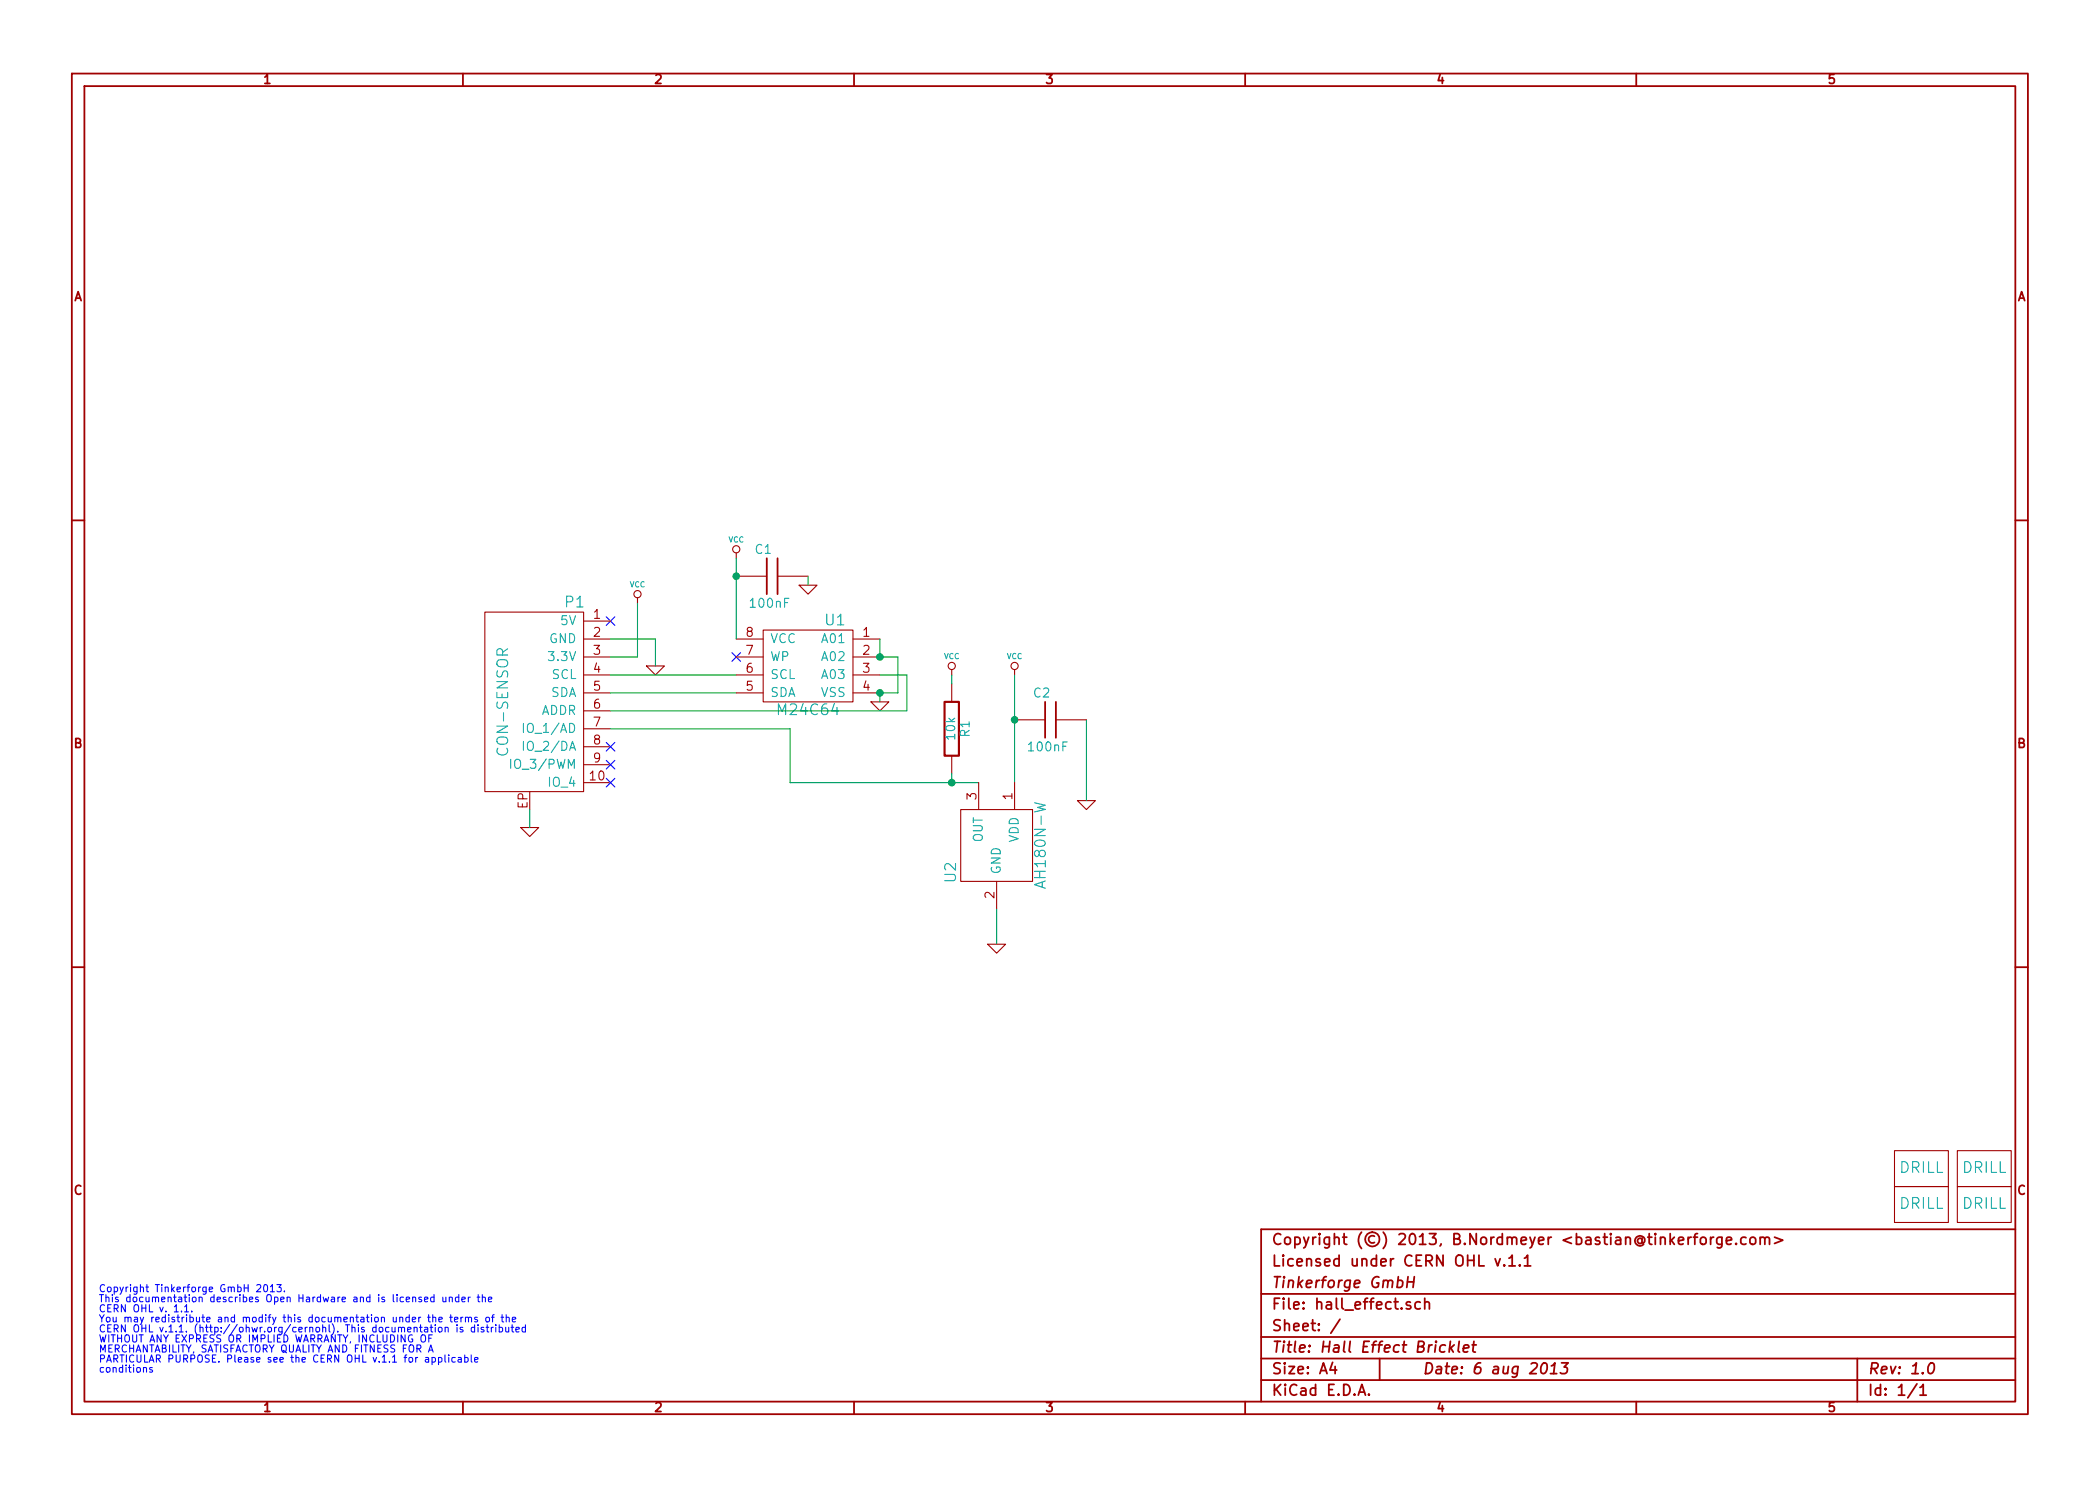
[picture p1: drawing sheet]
<svg xmlns="http://www.w3.org/2000/svg" width="297mm" height="210mm" viewBox="0 0 297 210" stroke-linecap="round" stroke-linejoin="round" font-family="sans-serif">
<g fill="none" stroke="#a00000" stroke-width=".25">
<path d="M10.2 10.4h276.6v189.7h-276.6zM11.9 12.2h273.2v186.1h-273.2zM65.5 10.4v1.8M120.8 10.4v1.8M176.1 10.4v1.8M231.4 10.4v1.8M10.2 73.6h1.7M108.5 79v5.1M110 79v5.1M285.1 73.6h1.7M147.8 99.3v5.1M149.4 99.3v5.1"/>
<path d="M10.2 136.8h1.7M285.1 136.8h1.7M211.5 178.1l.3 1 .4-1M212.8 179h.1l-.1 .1-.1-.1h.1v.1M213.4 178l.5-.4v1.5M213.4 179.1h.9M215 179v.1l-.1-.1h.1v.1M215.6 178l.5-.4v1.5M215.6 179.1h.9M239.2 175.1h-.3l-.1 .3M239.5 175.1h.6M240.1 174.5l-.3 .1-.1 .2v1.3"/>
<path d="M240.6 175.2a.42 .42 0 0 1 .4-.2 .42 .42 0 0 1 .3 .4v.4a.43 .43 0 0 1-.4 .3 .43 .43 0 0 1-.4-.3zM242 175.1v1M242.4 175.1h-.3l-.1 .3M243.6 175.1v1.2a.43 .43 0 0 1-.7 .2M243.6 175.1a.48 .48 0 0 0-.7 .1l-.1 .6a.48 .48 0 0 0 .8 .2M244.2 175.6l.7-.2v-.3h-.5l-.2 .2 .1 .7 .1 .1 .5-.1M245.6 175.9v.1v.1l-.1-.1 .1-.1v.2M247 175.1a.48 .48 0 0 0-.7 .1l-.1 .6a.48 .48 0 0 0 .8 .2M247.6 175.2a.42 .42 0 0 1 .4-.2 .42 .42 0 0 1 .3 .4v.4a.43 .43 0 0 1-.4 .3 .43 .43 0 0 1-.4-.3zM249 175.2a.38 .38 0 0 1 .6 .1v.8M249 175.1v1M249.6 175.3a.35 .35 0 0 1 .4-.3 .35 .35 0 0 1 .3 .3v.8"/>
<path d="M251 175.1l1.2 .4-1.2 .4M285.1 173.9h-106.7v24.4M65.5 198.3v1.8M120.8 198.3v1.8M176.1 198.3v1.8M178.4 183.1h106.7M178.4 189.2h106.7M178.4 195.3h106.7M178.4 192.2h106.7M188.5 192.8l-.4 1h1M188.8 193.3v1.1M189.5 186.7l-1.3 1.9"/>
<path d="M192.1 197.4l.5-1.5 .5 1.5M192.3 197h.7M193.6 197.3h.1l-.1 .1-.1-.1h.1v.1M195.1 192.2v3.1M197.7 181.2l.2-.1 .4 .1 .1 .3v.4a.52 .52 0 0 1-.8 .2M199.1 181.4h.9M199.2 180.6l-.2 1.6M199.5 184.3l-.4-.1-.2 .2 .1 .2 .5 .2 .1 .1-.1 .2-.1 .1-.5-.1M200.1 180.6l-.2 1.6M200.9 184.3a.48 .48 0 0 0-.7 0v.6a.48 .48 0 0 0 .7 .2M201.5 184.3a.38 .38 0 0 1 .7 .1v.8M201.5 183.7v1.5"/>
<path d="M204.4 190.4a.51 .51 0 0 0-.7 .2v.6a.53 .53 0 0 0 .6 0M205.2 189.8l-.2 1.5M205.2 190.7l.4 .6M205.7 190.3l-.7 .6M206.4 189.8l-.2 1.3 .3 .2M207 190.8l.7-.1v-.3l-.1-.1-.5 .1-.1 .7 .2 .2 .4-.1M208.2 190.3h.6M208.5 189.8l-.2 1.3 .1 .1 .3 .1M218.2 193a.35 .35 0 0 1 .4-.2 .35 .35 0 0 1 .2 .3 .87 .87 0 0 1-.6 1.3l-.1-.1a1.14 1.14 0 0 1 .1-1.3zM219.3 194.4h.9M219.4 193.3l.5-.5-.1 1.6M220.9 192.8h.9l-.6 .6a.38 .38 0 0 1 .5 .3v.4l-.4 .3h-.4l-.2-.2"/>
<path d="M231.4 198.3v1.8M262.7 192.2v6.1M271.1 195.8l-1.3 2M271.6 196.3l.4-.4v1.5M271.6 197.4h.9M272.9 193a.35 .35 0 0 1 .4-.2 .35 .35 0 0 1 .3 .3 .87 .87 0 0 1-.6 1.3l-.2-.1a1.14 1.14 0 0 1 .1-1.3z"/>
</g>
<path d="M85.8 87.3l1.2 1.2M87 87.3l-1.2 1.2M103.5 92.3l1.2 1.3M104.7 92.3l-1.2 1.3M85.8 105l1.2 1.3M85.8 107.6l1.2 1.2M85.8 110.1l1.2 1.2M87 110.1l-1.2 1.2M87 105l-1.2 1.3M87 107.6l-1.2 1.2" fill="none" stroke="#0000c0" stroke-width=".15"/>
<g fill="none" stroke="#a00000" stroke-width=".15">
<path d="M104.1 78.2v.8M68.6 86.6h13.9v25.4h-13.9zM82.5 90.4h3.9M82.5 93h3.9M82.5 95.5h3.9M82.5 98h3.9M82.5 87.9h3.9M90.2 84.6v.7M91.4 94.2h2.6l-1.3 1.3zM104.1 81.5h4.4M104.1 90.4h3.8M104.1 93h3.8"/>
<path d="M104.1 95.5h3.8M104.1 98h3.8M107.9 89.1h12.7v10.2h-12.7zM110 81.5h4.3M113 82.8h2.6l-1.3 1.3zM120.6 90.4h3.9M120.6 93h3.9M120.6 95.5h3.9M120.6 98h3.9M123.2 99.3h2.5l-1.2 1.3zM134.6 94.7v.8M134.6 96.8v2.5"/>
<path d="M143.5 94.7v.8M73.7 117.1h2.5l-1.3 1.3zM82.5 100.6h3.9M82.5 103.1h3.9M82.5 105.7h3.9M82.5 108.2h3.9M82.5 110.7h3.9M134.6 106.9v2.6M135.9 114.5h10.1v10.2h-10.1zM138.4 110.7v3.8M143.5 101.8h4.3M143.5 110.7v3.8"/>
<path d="M149.4 101.8h4.3M152.4 113.3h2.5l-1.2 1.2zM139.7 133.6h2.5l-1.2 1.3zM141 124.7v3.8M268 162.8h7.6v5.1h-7.6zM268 167.9h7.6v5.1h-7.6zM276.9 167.9h7.6v5.1h-7.6zM276.9 162.8h7.6v5.1h-7.6z"/>
<circle cx="104.1" cy="77.7" r=".51"/>
<circle cx="90.2" cy="84.1" r=".51"/>
<circle cx="134.6" cy="94.2" r=".51"/>
<circle cx="143.5" cy="94.2" r=".51"/>
</g>
<g fill="none" stroke="#00f" stroke-width=".15">
<path d="M21.5 193.5h-.2l-.1 .1 .1 .2 .2 .1v.2h-.3M26.1 184.9l.3-.3v1M27.1 185.5v.1M36.3 181.9l.4-.1 .2 .1v.2l-.6 .7h.6M37.4 181.9l.2-.1a.59 .59 0 0 1-.1 1l-.1-.1-.1-.3zM38.3 182.1l.2-.3v1M39.2 181.8h.6l-.4 .3 .4 .1v.5l-.2 .1-.4-.1M40.2 182.7v.1M59.7 188.9h.3l.1 .1a.68 .68 0 0 1-.1 .9l-.3-.1a.78 .78 0 0 1 0-.9zM60 183.9l.5-.1v-.2l-.3-.1-.2 .2 .1 .4h.4M60.6 191.3l.3-1 .4 1M60.7 191h.5"/>
<path d="M61.1 192.7h.3l.2-.1-.1-.5h-.4v1M61.1 188.9h-.4v1M61.2 186.5l.4-.1v.6M61.2 186v1M61.4 183.6h-.4l-.1 .1 .1 .4h.4M61.4 183.2v1M62 192.7h.3l.2-.1-.1-.5h-.4v1M62.1 186.7l.5-.1-.1-.2h-.3l-.1 .1v.5h.4M62.1 187.8h.3l.1 .2v.3l-.2 .2-.2-.1-.1-.1zM62.6 183.5l.1 .6 .2 .1 .2-.1M62.9 191.7v.9l.2 .1M63 187.9l.3-.1 .1 .7"/>
<path d="M63 187.8v.7M63.1 183.5v.7M63.5 191.7v.1M63.5 192.1v.6M63.6 183.6h.3l.1 .6M63.6 183.5v.7M63.6 186.4h.4M63.8 186v.9l.2 .1M64.3 186.7l.5-.1-.1-.2h-.3l-.1 .1v.5h.4M64.4 192.1h-.4l-.1 .1 .1 .5h.4M64.6 187.4v.1M64.6 187.8v.7"/>
<path d="M64.8 192.1h.4l.1 .6M64.9 183.6h-.4l-.1 .1 .1 .4h.4M64.9 183.2v1M65.2 186.4v.6M65.3 192.3h-.4l-.1 .2 .1 .2h.4M65.3 183.9l.5-.1v-.2l-.3-.1-.2 .2 .1 .4h.4M65.5 187.8h-.3l-.1 .1 .1 .2 .3 .1v.2h-.4M65.5 186.4h-.2l-.1 .2M65.7 192.1h.4l.1 .1-.1 .5h-.4M65.7 191.7v1M65.8 186.5l.4-.1 .1 .6M65.8 186.4v.6"/>
<path d="M66.2 183.5v.7M66.3 186.5l.1-.1h.2l.1 .6M66.5 183.5l-.2 .1-.1 .1M66.6 191.7v.9l.2 .1M67.1 187.8h-.4l-.1 .2 .1 .4h.4M67.1 192.4l.5-.1v-.2h-.3l-.2 .1 .1 .5h.4M67.1 187.4v1.1M67.5 183.5h.4M67.5 186.4h-.2l-.2 .1 .2 .2 .2 .1v.2h-.4M67.6 187.4v.1M67.6 187.8v.7M67.6 183.2v.8l.3 .2"/>
<path d="M68.2 183.6h.4l.1 .6M68.2 183.2v1M68.4 187.8h-.2l-.2 .1 .2 .2 .2 .1v.2h-.4M68.8 187.8h.3M68.8 186.4h.3l.1 .2v.3l-.2 .1h-.2l-.1-.1zM68.9 187.4v.9l.2 .2M69.1 183.9l.5-.1-.1-.2-.3-.1-.1 .2v.4h.4M69.5 187.8v.7M69.5 186.4h.4M69.8 187.8h-.2l-.1 .2M69.9 186l-.2 .2v.8M70.1 187.4v.1"/>
<path d="M70.1 187.8v.7M70.6 187.8h.4l.1 .2-.1 .4h-.4M70.6 187.4v1.1M70.9 186.4h.3M71 186v.9l.2 .1M71.5 187.8l.1 .6 .2 .1 .2-.1M71.6 186.5l.4-.1v.6M71.6 186v1M72 187.8v.7M72.3 187.8h.4M72.4 187.4v.9l.3 .2M72.5 186.7l.4-.1v-.2h-.3l-.1 .1v.5h.4"/>
<path d="M73 188.1l.5-.1-.1-.2h-.3l-.1 .1v.5h.4M74.3 187.8h-.4l-.1 .2 .1 .4h.4M74.3 187.4v1.1"/>
</g>
<path d="M72.2 107.4v1.3M74 102.4v1.2M74 104.9v1.3" fill="none" stroke="#00a0a0" stroke-width=".15"/>
<g fill="none" stroke="#00a000" stroke-width=".15">
<path d="M104.1 79v11.4M86.4 98h17.7M86.4 90.4h6.3v3.8M86.4 95.5h17.7M90.2 85.3v7.7h-3.8M114.3 81.5v1.3M124.5 90.4v2.6h2.5v5h-2.5v1.3M124.5 95.5h3.8v5.1h-41.9M134.6 95.5v1.3M143.5 95.5v15.2M74.9 114.5v2.6M86.4 103.1h25.4v7.6h26.6"/>
<path d="M134.6 109.5v1.2M153.7 101.8v11.5M141 128.5v5.1"/>
</g>
<g fill="#00a000" stroke="#00a000" stroke-width=".25">
<circle cx="124.5" cy="93" r=".41"/>
<circle cx="124.5" cy="98" r=".41"/>
<circle cx="104.1" cy="81.5" r=".41"/>
<circle cx="134.6" cy="110.7" r=".41"/>
<circle cx="143.5" cy="101.8" r=".41"/>
</g>
<path d="M133.6 99.3h2v7.6h-2z" fill="none" stroke="#a00000" stroke-width=".3"/>
<g font-size="2.1" fill="#00a0a0">
<text x="80" y="86">P1</text>
<text x="116.8" y="88.6">U1</text>
<text x="110.3" y="101.3">M24C64</text>
<text x="72" y="106.5" transform="rotate(-90 72 106.5)">CON-SENSOR</text>
<text x="135.3" y="124.8" transform="rotate(-90 135.3 124.8)">U2</text>
<text x="148" y="125" transform="rotate(-90 148 125)">AH180N-W</text>
<text x="268.7" y="166">DRILL</text>
<text x="277.5" y="166">DRILL</text>
<text x="268.7" y="171.1">DRILL</text>
<text x="277.5" y="171.1">DRILL</text>
</g>
<g font-size="2.1" fill="#a00000">
<text x="179.9" y="179.3">Licensed under CERN OHL v.1.1</text>
<text x="179.9" y="176.2">Copyright (©) 2013, B.Nordmeyer &lt;bastian@tinkerforge.com&gt;</text>
<text x="179.9" y="185.4">File: hall_effect.sch</text>
<text x="179.9" y="182.3">Tinkerforge GmbH</text>
<text x="179.9" y="191.5">Title: Hall Effect Bricklet</text>
<text x="179.9" y="188.4">Sheet: /</text>
<text x="179.9" y="197.6">KiCad E.D.A.</text>
<text x="179.9" y="194.5">Size: A4</text>
<text x="201.2" y="194.5">Date: 6 aug 2013</text>
<text x="264.2" y="194.5">Rev: 1.0</text>
<text x="264.2" y="197.6">Id: 1/1</text>
</g>
<g font-size="1.8" fill="#a00000">
<text x="37.3" y="11.9">1</text>
<text x="92.7" y="11.9">2</text>
<text x="148" y="11.9">3</text>
<text x="203.3" y="11.9">4</text>
<text x="258.6" y="11.9">5</text>
<text x="10.4" y="42.7">A</text>
<text x="285.3" y="42.7">A</text>
<text x="84" y="87.6">1</text>
<text x="84" y="90.2">2</text>
<text x="84" y="92.7">3</text>
<text x="84" y="95.2">4</text>
<text x="105.6" y="95.2">6</text>
<text x="105.6" y="92.7">7</text>
<text x="105.6" y="90.2">8</text>
<text x="122.1" y="90.2">1</text>
<text x="122.1" y="92.7">2</text>
<text x="122.1" y="95.2">3</text>
<text x="84" y="97.8">5</text>
<text x="84" y="100.3">6</text>
<text x="105.6" y="97.8">5</text>
<text x="122.1" y="97.8">4</text>
<text x="10.4" y="105.9">B</text>
<text x="84" y="102.9">7</text>
<text x="84" y="105.4">8</text>
<text x="84" y="107.9">9</text>
<text x="285.3" y="105.9">B</text>
<text x="83.5" y="110.5">10</text>
<text x="138.2" y="113.1" transform="rotate(-90 138.2 113.1)">3</text>
<text x="143.3" y="113.1" transform="rotate(-90 143.3 113.1)">1</text>
<text x="74.7" y="114.4" transform="rotate(-90 74.7 114.4)">EP</text>
<text x="140.7" y="127.1" transform="rotate(-90 140.7 127.1)">2</text>
<text x="10.4" y="169.1">C</text>
<text x="285.3" y="169.1">C</text>
<text x="37.3" y="199.8">1</text>
<text x="92.7" y="199.8">2</text>
<text x="148" y="199.8">3</text>
<text x="203.3" y="199.8">4</text>
<text x="258.6" y="199.8">5</text>
</g>
<g font-size="1.8" fill="#00a0a0">
<text x="106.9" y="78.4">C1</text>
<text x="79.4" y="88.5">5V</text>
<text x="106.3" y="86">100nF</text>
<text x="77.6" y="91.1">GND</text>
<text x="77.9" y="93.6">3.3V</text>
<text x="109" y="93.6">WP</text>
<text x="109" y="91.1">VCC</text>
<text x="116.4" y="91.1">A01</text>
<text x="116.4" y="93.6">A02</text>
<text x="76.4" y="101.2">ADDR</text>
<text x="77.8" y="98.7">SDA</text>
<text x="78" y="96.1">SCL</text>
<text x="109" y="98.7">SDA</text>
<text x="109" y="96.1">SCL</text>
<text x="116.1" y="98.7">VSS</text>
<text x="116.4" y="96.1">A03</text>
<text x="146.2" y="98.7">C2</text>
<text x="74.7" y="103.8">IO_1/AD</text>
<text x="74.7" y="106.3">IO_2/DA</text>
<text x="135.2" y="104.6" transform="rotate(-90 135.2 104.6)">10k</text>
<text x="137.2" y="104.2" transform="rotate(-90 137.2 104.2)">R1</text>
<text x="145.6" y="106.4">100nF</text>
<text x="72.9" y="108.8">IO_3/PWM</text>
<text x="77.7" y="111.4">IO_4</text>
<text x="139.1" y="119.3" transform="rotate(-90 139.1 119.3)">OUT</text>
<text x="144.1" y="119.3" transform="rotate(-90 144.1 119.3)">VDD</text>
<text x="141.6" y="123.7" transform="rotate(-90 141.6 123.7)">GND</text>
</g>
<g font-size="1.4" fill="#00f">
<text x="14" y="182.9">Copyright Tinkerforge GmbH 2013.</text>
<text x="14" y="184.3">This documentation describes Open Hardware and is licensed under the</text>
<text x="14" y="185.7">CERN OHL v. 1.1.</text>
<text x="14" y="187.1">You may redistribute and modify this documentation under the terms of the</text>
<text x="14" y="188.6">CERN OHL v.1.1. (http://ohwr.org/cernohl). This documentation is distributed</text>
<text x="14" y="190">WITHOUT ANY EXPRESS OR IMPLIED WARRANTY, INCLUDING OF</text>
<text x="14" y="191.4">MERCHANTABILITY, SATISFACTORY QUALITY AND FITNESS FOR A</text>
<text x="14" y="192.8">PARTICULAR PURPOSE. Please see the CERN OHL v.1.1 for applicable</text>
<text x="14" y="194.3">conditions</text>
</g>
<g font-size="1.1" fill="#00a0a0">
<text x="103" y="76.8">VCC</text>
<text x="89.1" y="83.1">VCC</text>
<text x="133.5" y="93.3">VCC</text>
<text x="142.4" y="93.3">VCC</text>
</g>
</svg>
